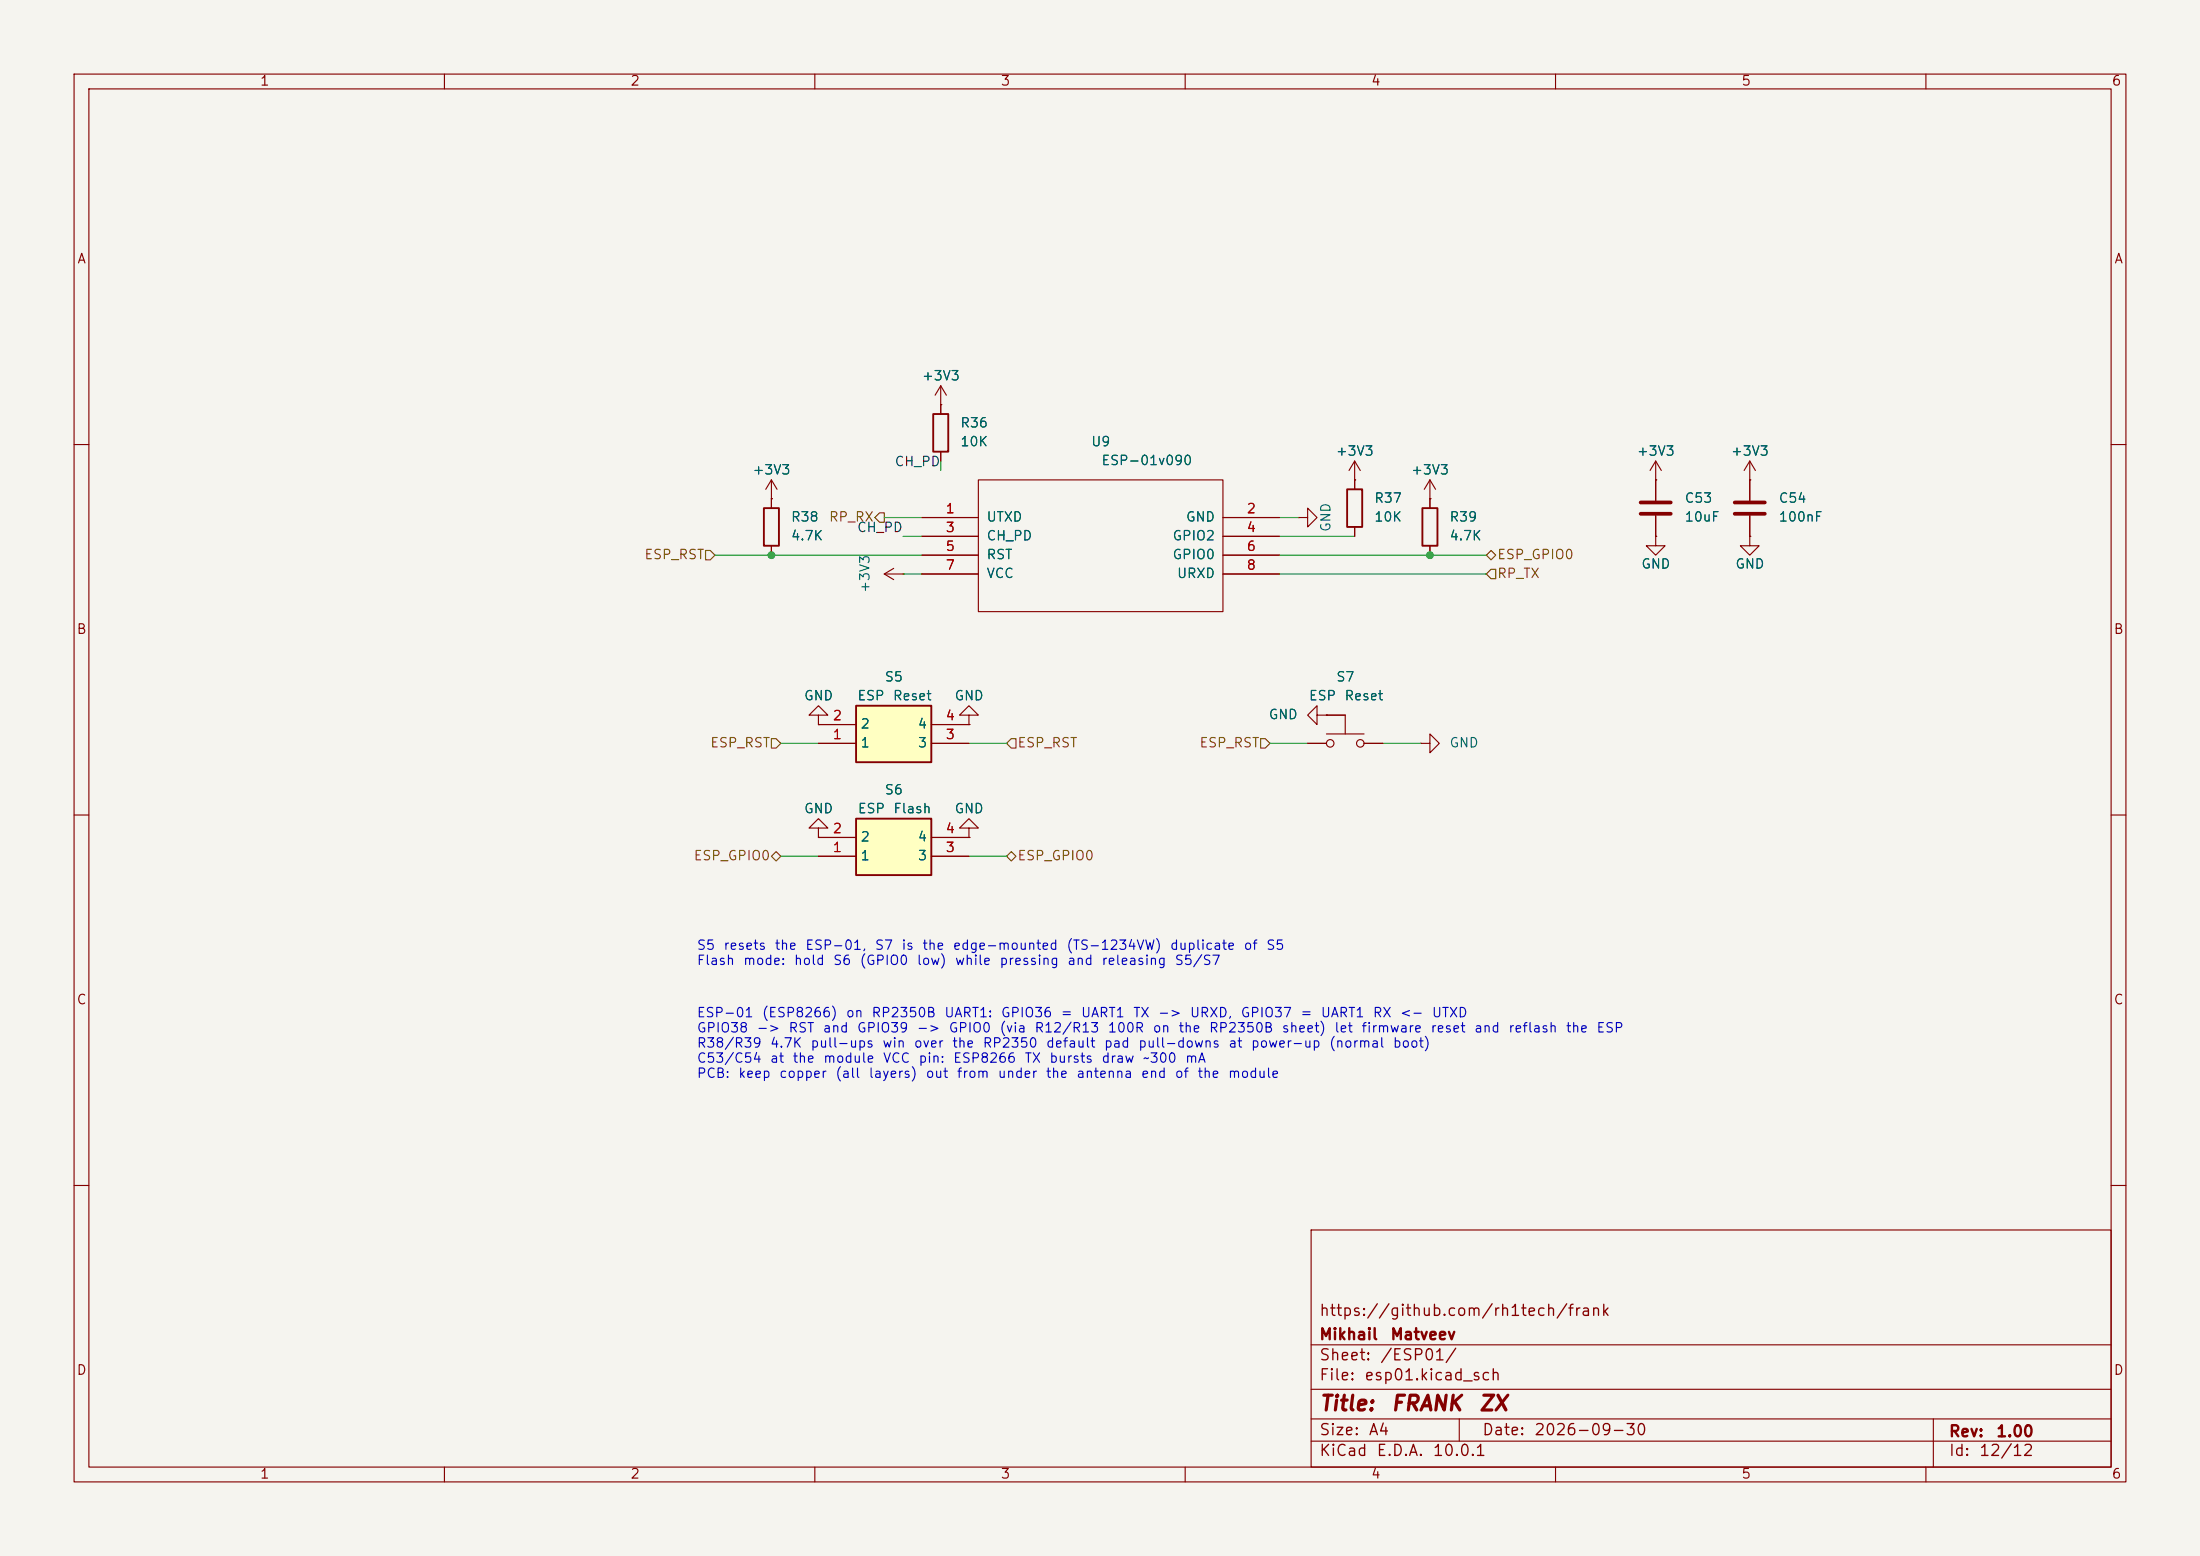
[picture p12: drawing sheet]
(kicad_sch
 (version 20260306)
 (generator "eeschema")
 (generator_version "10.0")
 (paper "A4")
 (title_block
  (title "${NAME}")
  (date "${DATE}")
  (rev "${VERSION}")
  (company "Mikhail Matveev")
  (comment 1 "https://github.com/rh1tech/frank"))
 (lib_symbols
  (symbol "FRANK:+3V3"
   (power global)
   (pin_numbers (hide yes))
   (pin_names
    (offset 0) (hide yes)) (exclude_from_sim no) (in_bom yes) (on_board yes)
   (in_pos_files yes)
   (duplicate_pin_numbers_are_jumpers no)
   (property "Reference" "#PWR" (at 0 -3.81 0) (show_name no) (do_not_autoplace no) (hide yes) (effects (font (size 1.27 1.27))))
   (property "Value" "+3V3" (at 0 3.556 0) (show_name no) (do_not_autoplace no) (effects (font (size 1.27 1.27))))
   (property "Footprint" "" (at 0 0 0) (show_name no) (do_not_autoplace no) (hide yes) (effects (font (size 1.27 1.27))))
   (property "Datasheet" "" (at 0 0 0) (show_name no) (do_not_autoplace no) (hide yes) (effects (font (size 1.27 1.27))))
   (property "Description" "Power symbol creates a global label with name \"+3V3\"" (at 0 0 0) (show_name no) (do_not_autoplace no) (hide yes) (effects (font (size 1.27 1.27))))
   (symbol "+3V3_0_1"
    (polyline (pts (xy -0.762 1.27) (xy 0 2.54)) (stroke (width 0) (type default)) (fill (type none)))
    (polyline (pts (xy 0 2.54) (xy 0.762 1.27)) (stroke (width 0) (type default)) (fill (type none)))
    (polyline (pts (xy 0 0) (xy 0 2.54)) (stroke (width 0) (type default)) (fill (type none))))
   (symbol "+3V3_1_1"
    (pin power_in line (at 0 0 90) (length 0) (name "" (effects (font (size 1.27 1.27)))) (number "1" (effects (font (size 1.27 1.27))))))
   (embedded_fonts no))
  (symbol "FRANK:C"
   (pin_numbers (hide yes))
   (pin_names
    (offset 0.254)) (exclude_from_sim no) (in_bom yes) (on_board yes)
   (in_pos_files yes)
   (duplicate_pin_numbers_are_jumpers no)
   (property "Reference" "C" (at 0.635 2.54 0) (show_name no) (do_not_autoplace no) (effects (font (size 1.27 1.27)) (justify left)))
   (property "Value" "C" (at 0.635 -2.54 0) (show_name no) (do_not_autoplace no) (effects (font (size 1.27 1.27)) (justify left)))
   (property "Footprint" "" (at 0.9652 -3.81 0) (show_name no) (do_not_autoplace no) (hide yes) (effects (font (size 1.27 1.27))))
   (property "Datasheet" "" (at 0 0 0) (show_name no) (do_not_autoplace no) (hide yes) (effects (font (size 1.27 1.27))))
   (property "Description" "Unpolarized capacitor" (at 0 0 0) (show_name no) (do_not_autoplace no) (hide yes) (effects (font (size 1.27 1.27))))
   (symbol "C_0_1"
    (polyline (pts (xy -2.032 0.762) (xy 2.032 0.762)) (stroke (width 0.508) (type default)) (fill (type none)))
    (polyline (pts (xy -2.032 -0.762) (xy 2.032 -0.762)) (stroke (width 0.508) (type default)) (fill (type none))))
   (symbol "C_1_1"
    (pin passive line (at 0 3.81 270) (length 2.794) (name "" (effects (font (size 1.27 1.27)))) (number "1" (effects (font (size 1.27 1.27)))))
    (pin passive line (at 0 -3.81 90) (length 2.794) (name "" (effects (font (size 1.27 1.27)))) (number "2" (effects (font (size 1.27 1.27))))))
   (embedded_fonts no))
  (symbol "FRANK:ESP-01v090"
   (pin_names
    (offset 1.016)) (exclude_from_sim no) (in_bom yes) (on_board yes)
   (in_pos_files yes)
   (duplicate_pin_numbers_are_jumpers no)
   (property "Reference" "U9" (at 0 13.97 0) (show_name no) (do_not_autoplace no) (effects (font (size 1.27 1.27))))
   (property "Value" "ESP-01v090" (at 0 11.43 0) (show_name no) (do_not_autoplace no) (effects (font (size 1.27 1.27))))
   (property "Footprint" "FRANK:ESP-01S" (at 0 0 0) (show_name no) (do_not_autoplace no) (hide yes) (effects (font (size 1.27 1.27))))
   (property "Datasheet" "http://l0l.org.uk/2014/12/esp8266-modules-hardware-guide-gotta-catch-em-all/" (at 0 0 0) (show_name no) (do_not_autoplace no) (hide yes) (effects (font (size 1.27 1.27))))
   (property "Description" "ESP8266 ESP-01 module, v090" (at 0 0 0) (show_name no) (do_not_autoplace no) (hide yes) (effects (font (size 1.27 1.27))))
   (symbol "ESP-01v090_1_0"
    (rectangle (start -16.51 -8.89) (end 16.51 8.89) (stroke (width 0) (type solid)) (fill (type none))))
   (symbol "ESP-01v090_1_1"
    (pin output line (at -24.13 3.81 0) (length 7.62) (name "UTXD" (effects (font (size 1.27 1.27)))) (number "1" (effects (font (size 1.27 1.27)))))
    (pin power_in line (at 24.13 3.81 180) (length 7.62) (name "GND" (effects (font (size 1.27 1.27)))) (number "2" (effects (font (size 1.27 1.27)))))
    (pin input line (at -24.13 1.27 0) (length 7.62) (name "CH_PD" (effects (font (size 1.27 1.27)))) (number "3" (effects (font (size 1.27 1.27)))))
    (pin tri_state line (at 24.13 1.27 180) (length 7.62) (name "GPIO2" (effects (font (size 1.27 1.27)))) (number "4" (effects (font (size 1.27 1.27)))))
    (pin input line (at -24.13 -1.27 0) (length 7.62) (name "RST" (effects (font (size 1.27 1.27)))) (number "5" (effects (font (size 1.27 1.27)))))
    (pin tri_state line (at 24.13 -1.27 180) (length 7.62) (name "GPIO0" (effects (font (size 1.27 1.27)))) (number "6" (effects (font (size 1.27 1.27)))))
    (pin power_in line (at -24.13 -3.81 0) (length 7.62) (name "VCC" (effects (font (size 1.27 1.27)))) (number "7" (effects (font (size 1.27 1.27)))))
    (pin input line (at 24.13 -3.81 180) (length 7.62) (name "URXD" (effects (font (size 1.27 1.27)))) (number "8" (effects (font (size 1.27 1.27))))))
   (embedded_fonts no))
  (symbol "FRANK:GND"
   (power global)
   (pin_numbers (hide yes))
   (pin_names
    (offset 0) (hide yes)) (exclude_from_sim no) (in_bom yes) (on_board yes)
   (in_pos_files yes)
   (duplicate_pin_numbers_are_jumpers no)
   (property "Reference" "#PWR" (at 0 -6.35 0) (show_name no) (do_not_autoplace no) (hide yes) (effects (font (size 1.27 1.27))))
   (property "Value" "GND" (at 0 -3.81 0) (show_name no) (do_not_autoplace no) (effects (font (size 1.27 1.27))))
   (property "Footprint" "" (at 0 0 0) (show_name no) (do_not_autoplace no) (hide yes) (effects (font (size 1.27 1.27))))
   (property "Datasheet" "" (at 0 0 0) (show_name no) (do_not_autoplace no) (hide yes) (effects (font (size 1.27 1.27))))
   (property "Description" "Power symbol creates a global label with name \"GND\" , ground" (at 0 0 0) (show_name no) (do_not_autoplace no) (hide yes) (effects (font (size 1.27 1.27))))
   (symbol "GND_0_1"
    (polyline (pts (xy 0 0) (xy 0 -1.27) (xy 1.27 -1.27) (xy 0 -2.54) (xy -1.27 -1.27) (xy 0 -1.27)) (stroke (width 0) (type default)) (fill (type none))))
   (symbol "GND_1_1"
    (pin power_in line (at 0 0 270) (length 0) (name "" (effects (font (size 1.27 1.27)))) (number "1" (effects (font (size 1.27 1.27))))))
   (embedded_fonts no))
  (symbol "FRANK:KMR221G_LFS" (exclude_from_sim no) (in_bom yes) (on_board yes)
   (in_pos_files yes)
   (duplicate_pin_numbers_are_jumpers no)
   (property "Reference" "S" (at 16.51 7.62 0) (show_name no) (do_not_autoplace no) (effects (font (size 1.27 1.27)) (justify left top)))
   (property "Value" "KMR221G_LFS" (at 16.51 5.08 0) (show_name no) (do_not_autoplace no) (effects (font (size 1.27 1.27)) (justify left top)))
   (property "Footprint" "FRANK:Button_SMD_3x4x2mm" (at 16.51 -94.92 0) (show_name no) (do_not_autoplace no) (hide yes) (effects (font (size 1.27 1.27)) (justify left top)))
   (property "Datasheet" "https://jlcpcb.com/api/file/downloadByFileSystemAccessId/8603582485049720832" (at 16.51 -194.92 0) (show_name no) (do_not_autoplace no) (hide yes) (effects (font (size 1.27 1.27)) (justify left top)))
   (property "Description" "C & K COMPONENTS - KMR221G LFS - SWITCH, SPST, 0.05A, 32VDC, SMD" (at 0 0 0) (show_name no) (do_not_autoplace no) (hide yes) (effects (font (size 1.27 1.27))))
   (property "Height" "" (at 16.51 -394.92 0) (show_name no) (do_not_autoplace no) (hide yes) (effects (font (size 1.27 1.27)) (justify left top)))
   (property "Mouser Part Number" "611-KMR221G-LFS" (at 16.51 -494.92 0) (show_name no) (do_not_autoplace no) (hide yes) (effects (font (size 1.27 1.27)) (justify left top)))
   (property "Mouser Price/Stock" "https://www.mouser.com/Search/Refine.aspx?Keyword=611-KMR221G-LFS" (at 16.51 -594.92 0) (show_name no) (do_not_autoplace no) (hide yes) (effects (font (size 1.27 1.27)) (justify left top)))
   (property "Manufacturer_Name" "C & K COMPONENTS" (at 16.51 -694.92 0) (show_name no) (do_not_autoplace no) (hide yes) (effects (font (size 1.27 1.27)) (justify left top)))
   (property "Manufacturer_Part_Number" "KMR221G LFS" (at 16.51 -794.92 0) (show_name no) (do_not_autoplace no) (hide yes) (effects (font (size 1.27 1.27)) (justify left top)))
   (symbol "KMR221G_LFS_1_1"
    (rectangle (start 5.08 2.54) (end 15.24 -5.08) (stroke (width 0.254) (type default)) (fill (type background)))
    (pin passive line (at 0 -2.54 0) (length 5.08) (name "1" (effects (font (size 1.27 1.27)))) (number "1" (effects (font (size 1.27 1.27)))))
    (pin passive line (at 0 0 0) (length 5.08) (name "2" (effects (font (size 1.27 1.27)))) (number "2" (effects (font (size 1.27 1.27)))))
    (pin passive line (at 20.32 -2.54 180) (length 5.08) (name "3" (effects (font (size 1.27 1.27)))) (number "3" (effects (font (size 1.27 1.27)))))
    (pin passive line (at 20.32 0 180) (length 5.08) (name "4" (effects (font (size 1.27 1.27)))) (number "4" (effects (font (size 1.27 1.27))))))
   (embedded_fonts no))
  (symbol "FRANK:R"
   (pin_numbers (hide yes))
   (pin_names
    (offset 0)) (exclude_from_sim no) (in_bom yes) (on_board yes)
   (in_pos_files yes)
   (duplicate_pin_numbers_are_jumpers no)
   (property "Reference" "R" (at 2.032 0 90) (show_name no) (do_not_autoplace no) (effects (font (size 1.27 1.27))))
   (property "Value" "R" (at 0 0 90) (show_name no) (do_not_autoplace no) (effects (font (size 1.27 1.27))))
   (property "Footprint" "" (at -1.778 0 90) (show_name no) (do_not_autoplace no) (hide yes) (effects (font (size 1.27 1.27))))
   (property "Datasheet" "" (at 0 0 0) (show_name no) (do_not_autoplace no) (hide yes) (effects (font (size 1.27 1.27))))
   (property "Description" "Resistor" (at 0 0 0) (show_name no) (do_not_autoplace no) (hide yes) (effects (font (size 1.27 1.27))))
   (symbol "R_0_1"
    (rectangle (start -1.016 -2.54) (end 1.016 2.54) (stroke (width 0.254) (type default)) (fill (type none))))
   (symbol "R_1_1"
    (pin passive line (at 0 3.81 270) (length 1.27) (name "" (effects (font (size 1.27 1.27)))) (number "1" (effects (font (size 1.27 1.27)))))
    (pin passive line (at 0 -3.81 90) (length 1.27) (name "" (effects (font (size 1.27 1.27)))) (number "2" (effects (font (size 1.27 1.27))))))
   (embedded_fonts no))
  (symbol "FRANK:SW_Push_1234VW"
   (pin_numbers (hide yes))
   (pin_names
    (offset 1.016) (hide yes)) (exclude_from_sim no) (in_bom yes) (on_board yes)
   (in_pos_files yes)
   (duplicate_pin_numbers_are_jumpers no)
   (property "Reference" "SW" (at 1.27 2.54 0) (show_name no) (do_not_autoplace no) (effects (font (size 1.27 1.27)) (justify left)))
   (property "Value" "SW_Push_1234VW" (at 0 -1.524 0) (show_name no) (do_not_autoplace no) (effects (font (size 1.27 1.27))))
   (property "Footprint" "FRANK:Button_SMD_TS1234VW" (at 0 5.08 0) (show_name no) (do_not_autoplace no) (hide yes) (effects (font (size 1.27 1.27))))
   (property "Datasheet" "" (at 0 5.08 0) (show_name no) (do_not_autoplace no) (hide yes) (effects (font (size 1.27 1.27))))
   (property "Description" "Push button switch, generic, two pins" (at 0 0 0) (show_name no) (do_not_autoplace no) (hide yes) (effects (font (size 1.27 1.27))))
   (symbol "SW_Push_1234VW_0_1"
    (circle (center -2.032 0) (radius 0.508) (stroke (width 0) (type default)) (fill (type none)))
    (polyline (pts (xy 0 1.27) (xy 0 3.81)) (stroke (width 0) (type default)) (fill (type none)))
    (circle (center 2.032 0) (radius 0.508) (stroke (width 0) (type default)) (fill (type none)))
    (polyline (pts (xy 2.54 1.27) (xy -2.54 1.27)) (stroke (width 0) (type default)) (fill (type none)))
    (pin passive line (at -5.08 0 0) (length 2.54) (name "1" (effects (font (size 1.27 1.27)))) (number "1" (effects (font (size 1.27 1.27))))))
   (symbol "SW_Push_1234VW_1_1"
    (pin passive line (at 5.08 0 180) (length 2.54) (name "2" (effects (font (size 1.27 1.27)))) (number "2" (effects (font (size 1.27 1.27)))))
    (pin passive line (at -2.54 3.81 0) (length 2.54) (name "GND" (effects (font (size 1.27 1.27)))) (number "3" (effects (font (size 1.27 1.27))))))
   (embedded_fonts no)))
 (text "ESP-01 (ESP8266) on RP2350B UART1: GPIO36 = UART1 TX -> URXD, GPIO37 = UART1 RX <- UTXD\nGPIO38 -> RST and GPIO39 -> GPIO0 (via R12/R13 100R on the RP2350B sheet) let firmware reset and reflash the ESP\nR38/R39 4.7K pull-ups win over the RP2350 default pad pull-downs at power-up (normal boot)\nC53/C54 at the module VCC pin: ESP8266 TX bursts draw ~300 mA\nPCB: keep copper (all layers) out from under the antenna end of the module"
  (exclude_from_sim no)
  (at 93.98 146.05 0)
  (effects (font (size 1.27 1.27)) (justify left bottom)))
 (text "S5 resets the ESP-01, S7 is the edge-mounted (TS-1234VW) duplicate of S5\nFlash mode: hold S6 (GPIO0 low) while pressing and releasing S5/S7"
  (exclude_from_sim no)
  (at 93.98 130.81 0)
  (effects (font (size 1.27 1.27)) (justify left bottom)))
 (junction
  (at 104.14 74.93)
  (diameter 0)
  (color 0 0 0 0))
 (junction
  (at 193.04 74.93)
  (diameter 0)
  (color 0 0 0 0))
 (wire
  (pts (xy 172.72 77.47) (xy 200.66 77.47))
  (stroke (width 0) (type default)))
 (wire
  (pts (xy 172.72 69.85) (xy 175.26 69.85))
  (stroke (width 0) (type default)))
 (wire
  (pts (xy 172.72 74.93) (xy 200.66 74.93))
  (stroke (width 0) (type default)))
 (wire
  (pts (xy 171.45 100.33) (xy 176.53 100.33))
  (stroke (width 0) (type default)))
 (wire
  (pts (xy 127 62.23) (xy 127 63.5))
  (stroke (width 0) (type default)))
 (wire
  (pts (xy 124.46 74.93) (xy 96.52 74.93))
  (stroke (width 0) (type default)))
 (wire
  (pts (xy 124.46 72.39) (xy 121.92 72.39))
  (stroke (width 0) (type default)))
 (wire
  (pts (xy 172.72 72.39) (xy 182.88 72.39))
  (stroke (width 0) (type default)))
 (wire
  (pts (xy 130.81 100.33) (xy 135.89 100.33))
  (stroke (width 0) (type default)))
 (wire
  (pts (xy 130.81 115.57) (xy 135.89 115.57))
  (stroke (width 0) (type default)))
 (wire
  (pts (xy 124.46 77.47) (xy 121.92 77.47))
  (stroke (width 0) (type default)))
 (wire
  (pts (xy 124.46 69.85) (xy 119.38 69.85))
  (stroke (width 0) (type default)))
 (wire
  (pts (xy 105.41 100.33) (xy 110.49 100.33))
  (stroke (width 0) (type default)))
 (wire
  (pts (xy 105.41 115.57) (xy 110.49 115.57))
  (stroke (width 0) (type default)))
 (wire
  (pts (xy 186.69 100.33) (xy 191.77 100.33))
  (stroke (width 0) (type default)))
 (label "CH_PD"
  (at 121.92 72.39 180)
  (effects (font (size 1.27 1.27)) (justify right bottom)))
 (label "CH_PD"
  (at 127 63.5 180)
  (effects (font (size 1.27 1.27)) (justify right bottom)))
 (hierarchical_label "ESP_RST"
  (shape input)
  (at 96.52 74.93 180)
  (effects (font (size 1.27 1.27)) (justify right)))
 (hierarchical_label "ESP_GPIO0"
  (shape bidirectional)
  (at 105.41 115.57 180)
  (effects (font (size 1.27 1.27)) (justify right)))
 (hierarchical_label "ESP_RST"
  (shape input)
  (at 171.45 100.33 180)
  (effects (font (size 1.27 1.27)) (justify right)))
 (hierarchical_label "ESP_RST"
  (shape input)
  (at 105.41 100.33 180)
  (effects (font (size 1.27 1.27)) (justify right)))
 (hierarchical_label "ESP_GPIO0"
  (shape bidirectional)
  (at 200.66 74.93 0)
  (effects (font (size 1.27 1.27)) (justify left)))
 (hierarchical_label "RP_RX"
  (shape output)
  (at 119.38 69.85 180)
  (effects (font (size 1.27 1.27)) (justify right)))
 (hierarchical_label "ESP_RST"
  (shape input)
  (at 135.89 100.33 0)
  (effects (font (size 1.27 1.27)) (justify left)))
 (hierarchical_label "RP_TX"
  (shape input)
  (at 200.66 77.47 0)
  (effects (font (size 1.27 1.27)) (justify left)))
 (hierarchical_label "ESP_GPIO0"
  (shape bidirectional)
  (at 135.89 115.57 0)
  (effects (font (size 1.27 1.27)) (justify left)))
 (symbol
  (lib_id "FRANK:SW_Push_1234VW")
  (at 181.61 100.33 0)
  (unit 1)
  (body_style 1)
  (exclude_from_sim no)
  (in_bom yes)
  (on_board yes)
  (in_pos_files yes)
  (dnp no)
  (property "Reference" "S7" (at 181.61 91.44 0) (show_name no) (do_not_autoplace no) (effects (font (size 1.27 1.27))))
  (property "Value" "ESP Reset" (at 181.61 93.98 0) (show_name no) (do_not_autoplace no) (effects (font (size 1.27 1.27))))
  (property "Footprint" "FRANK:Button_SMD_TS1234VW" (at 181.61 100.33 0) (hide yes) (show_name no) (do_not_autoplace no) (effects (font (size 1.27 1.27))))
  (property "Datasheet" "" (at 181.61 100.33 0) (hide yes) (show_name no) (do_not_autoplace no) (effects (font (size 1.27 1.27))))
  (property "Description" "Side-actuated SMD tactile switch TS-1234VW (edge-mounted duplicate)" (at 181.61 100.33 0) (hide yes) (show_name no) (do_not_autoplace no) (effects (font (size 1.27 1.27))))
  (property "Manufacturer_Part_Number" "TS-1234VW" (at 181.61 100.33 0) (hide yes) (show_name no) (do_not_autoplace no) (effects (font (size 1.27 1.27))))
  (pin "1")
  (pin "2")
  (pin "3"))
 (symbol
  (lib_id "FRANK:KMR221G_LFS")
  (at 110.49 97.79 0)
  (unit 1)
  (body_style 1)
  (exclude_from_sim no)
  (in_bom yes)
  (on_board yes)
  (in_pos_files yes)
  (dnp no)
  (property "Reference" "S5" (at 120.65 91.44 0) (show_name no) (do_not_autoplace no) (effects (font (size 1.27 1.27))))
  (property "Value" "ESP Reset" (at 120.65 93.98 0) (show_name no) (do_not_autoplace no) (effects (font (size 1.27 1.27))))
  (property "Footprint" "FRANK:Button_SMD_3x4x2mm" (at 110.49 97.79 0) (hide yes) (show_name no) (do_not_autoplace no) (effects (font (size 1.27 1.27))))
  (property "Datasheet" "https://jlcpcb.com/api/file/downloadByFileSystemAccessId/8603582485049720832" (at 110.49 97.79 0) (hide yes) (show_name no) (do_not_autoplace no) (effects (font (size 1.27 1.27))))
  (property "Description" "C & K COMPONENTS - KMR221G LFS - SWITCH, SPST, 0.05A, 32VDC, SMD" (at 110.49 97.79 0) (hide yes) (show_name no) (do_not_autoplace no) (effects (font (size 1.27 1.27))))
  (property "LCSC" "" (at 110.49 97.79 0) (hide yes) (show_name no) (do_not_autoplace no) (effects (font (size 1.27 1.27))))
  (property "AliExpress" "https://www.aliexpress.com/item/1005007359248990.html" (at 110.49 97.79 0) (hide yes) (show_name no) (do_not_autoplace no) (effects (font (size 1.27 1.27))))
  (property "Mouser Part Number" "611-KMR221G-LFS" (at 110.49 97.79 0) (hide yes) (show_name no) (do_not_autoplace no) (effects (font (size 1.27 1.27))))
  (property "Mouser Price/Stock" "https://www.mouser.com/Search/Refine.aspx?Keyword=611-KMR221G-LFS" (at 110.49 97.79 0) (hide yes) (show_name no) (do_not_autoplace no) (effects (font (size 1.27 1.27))))
  (property "Manufacturer_Name" "C & K COMPONENTS" (at 110.49 97.79 0) (hide yes) (show_name no) (do_not_autoplace no) (effects (font (size 1.27 1.27))))
  (property "Manufacturer_Part_Number" "KMR221G LFS" (at 110.49 97.79 0) (hide yes) (show_name no) (do_not_autoplace no) (effects (font (size 1.27 1.27))))
  (pin "1")
  (pin "2")
  (pin "3")
  (pin "4"))
 (symbol
  (lib_id "FRANK:+3V3")
  (at 127 54.61 0)
  (unit 1)
  (body_style 1)
  (exclude_from_sim no)
  (in_bom yes)
  (on_board yes)
  (in_pos_files yes)
  (dnp no)
  (property "Reference" "#PWR0247" (at 127 58.42 0) (hide yes) (show_name no) (do_not_autoplace no) (effects (font (size 1.27 1.27))))
  (property "Value" "+3V3" (at 127 50.8 0) (show_name no) (do_not_autoplace no) (effects (font (size 1.27 1.27))))
  (property "Footprint" "" (at 127 54.61 0) (hide yes) (show_name no) (do_not_autoplace no) (effects (font (size 1.27 1.27))))
  (property "Datasheet" "" (at 127 54.61 0) (hide yes) (show_name no) (do_not_autoplace no) (effects (font (size 1.27 1.27))))
  (property "Description" "Power symbol creates a global label with name \"+3V3\"" (at 127 54.61 0) (hide yes) (show_name no) (do_not_autoplace no) (effects (font (size 1.27 1.27))))
  (pin "1"))
 (symbol
  (lib_id "FRANK:GND")
  (at 236.22 72.39 0)
  (unit 1)
  (body_style 1)
  (exclude_from_sim no)
  (in_bom yes)
  (on_board yes)
  (in_pos_files yes)
  (dnp no)
  (property "Reference" "#PWR0254" (at 236.22 78.74 0) (hide yes) (show_name no) (do_not_autoplace no) (effects (font (size 1.27 1.27))))
  (property "Value" "GND" (at 236.22 76.2 0) (show_name no) (do_not_autoplace no) (effects (font (size 1.27 1.27))))
  (property "Footprint" "" (at 236.22 72.39 0) (hide yes) (show_name no) (do_not_autoplace no) (effects (font (size 1.27 1.27))))
  (property "Datasheet" "" (at 236.22 72.39 0) (hide yes) (show_name no) (do_not_autoplace no) (effects (font (size 1.27 1.27))))
  (property "Description" "Power symbol creates a global label with name \"GND\" , ground" (at 236.22 72.39 0) (hide yes) (show_name no) (do_not_autoplace no) (effects (font (size 1.27 1.27))))
  (pin "1"))
 (symbol
  (lib_id "FRANK:GND")
  (at 179.07 96.52 270)
  (unit 1)
  (body_style 1)
  (exclude_from_sim no)
  (in_bom yes)
  (on_board yes)
  (in_pos_files yes)
  (dnp no)
  (property "Reference" "#PWR0317" (at 179.07 96.52 0) (hide yes) (show_name no) (do_not_autoplace no) (effects (font (size 1.27 1.27))))
  (property "Value" "GND" (at 175.26 96.52 90) (show_name no) (do_not_autoplace no) (effects (font (size 1.27 1.27)) (justify right)))
  (property "Footprint" "" (at 179.07 96.52 0) (hide yes) (show_name no) (do_not_autoplace no) (effects (font (size 1.27 1.27))))
  (property "Datasheet" "" (at 179.07 96.52 0) (hide yes) (show_name no) (do_not_autoplace no) (effects (font (size 1.27 1.27))))
  (property "Description" "Power symbol creates a global label with name \"GND\" , ground" (at 179.07 96.52 0) (hide yes) (show_name no) (do_not_autoplace no) (effects (font (size 1.27 1.27))))
  (pin "1"))
 (symbol
  (lib_id "FRANK:C")
  (at 223.52 68.58 0)
  (unit 1)
  (body_style 1)
  (exclude_from_sim no)
  (in_bom yes)
  (on_board yes)
  (in_pos_files yes)
  (dnp no)
  (property "Reference" "C53" (at 227.33 67.31 0) (show_name no) (do_not_autoplace no) (effects (font (size 1.27 1.27)) (justify left)))
  (property "Value" "10uF" (at 227.33 69.85 0) (show_name no) (do_not_autoplace no) (effects (font (size 1.27 1.27)) (justify left)))
  (property "Footprint" "FRANK:C_0603_1608Metric" (at 223.52 68.58 0) (hide yes) (show_name no) (do_not_autoplace no) (effects (font (size 1.27 1.27))))
  (property "Datasheet" "https://jlcpcb.com/api/file/downloadByFileSystemAccessId/8568525238768373760" (at 223.52 68.58 0) (hide yes) (show_name no) (do_not_autoplace no) (effects (font (size 1.27 1.27))))
  (property "Description" "Unpolarized capacitor" (at 223.52 68.58 0) (hide yes) (show_name no) (do_not_autoplace no) (effects (font (size 1.27 1.27))))
  (property "LCSC" "C96446" (at 223.52 68.58 0) (hide yes) (show_name no) (do_not_autoplace no) (effects (font (size 1.27 1.27))))
  (pin "1")
  (pin "2"))
 (symbol
  (lib_id "FRANK:GND")
  (at 130.81 113.03 180)
  (unit 1)
  (body_style 1)
  (exclude_from_sim no)
  (in_bom yes)
  (on_board yes)
  (in_pos_files yes)
  (dnp no)
  (property "Reference" "#PWR0315" (at 130.81 113.03 0) (hide yes) (show_name no) (do_not_autoplace no) (effects (font (size 1.27 1.27))))
  (property "Value" "GND" (at 130.81 109.22 0) (show_name no) (do_not_autoplace no) (effects (font (size 1.27 1.27))))
  (property "Footprint" "" (at 130.81 113.03 0) (hide yes) (show_name no) (do_not_autoplace no) (effects (font (size 1.27 1.27))))
  (property "Datasheet" "" (at 130.81 113.03 0) (hide yes) (show_name no) (do_not_autoplace no) (effects (font (size 1.27 1.27))))
  (property "Description" "Power symbol creates a global label with name \"GND\" , ground" (at 130.81 113.03 0) (hide yes) (show_name no) (do_not_autoplace no) (effects (font (size 1.27 1.27))))
  (pin "1"))
 (symbol
  (lib_id "FRANK:C")
  (at 236.22 68.58 0)
  (unit 1)
  (body_style 1)
  (exclude_from_sim no)
  (in_bom yes)
  (on_board yes)
  (in_pos_files yes)
  (dnp no)
  (property "Reference" "C54" (at 240.03 67.31 0) (show_name no) (do_not_autoplace no) (effects (font (size 1.27 1.27)) (justify left)))
  (property "Value" "100nF" (at 240.03 69.85 0) (show_name no) (do_not_autoplace no) (effects (font (size 1.27 1.27)) (justify left)))
  (property "Footprint" "FRANK:C_0603_1608Metric" (at 236.22 68.58 0) (hide yes) (show_name no) (do_not_autoplace no) (effects (font (size 1.27 1.27))))
  (property "Datasheet" "https://jlcpcb.com/api/file/downloadByFileSystemAccessId/8667086713681608704" (at 236.22 68.58 0) (hide yes) (show_name no) (do_not_autoplace no) (effects (font (size 1.27 1.27))))
  (property "Description" "Unpolarized capacitor" (at 236.22 68.58 0) (hide yes) (show_name no) (do_not_autoplace no) (effects (font (size 1.27 1.27))))
  (property "LCSC" "C14663" (at 236.22 68.58 0) (hide yes) (show_name no) (do_not_autoplace no) (effects (font (size 1.27 1.27))))
  (pin "1")
  (pin "2"))
 (symbol
  (lib_id "FRANK:R")
  (at 193.04 71.12 0)
  (unit 1)
  (body_style 1)
  (exclude_from_sim no)
  (in_bom yes)
  (on_board yes)
  (in_pos_files yes)
  (dnp no)
  (property "Reference" "R39" (at 195.58 69.85 0) (show_name no) (do_not_autoplace no) (effects (font (size 1.27 1.27)) (justify left)))
  (property "Value" "4.7K" (at 195.58 72.39 0) (show_name no) (do_not_autoplace no) (effects (font (size 1.27 1.27)) (justify left)))
  (property "Footprint" "FRANK:R_0603_1608Metric" (at 193.04 71.12 0) (hide yes) (show_name no) (do_not_autoplace no) (effects (font (size 1.27 1.27))))
  (property "Datasheet" "https://jlcpcb.com/api/file/downloadByFileSystemAccessId/8579706251506339840" (at 193.04 71.12 0) (hide yes) (show_name no) (do_not_autoplace no) (effects (font (size 1.27 1.27))))
  (property "Description" "Resistor" (at 193.04 71.12 0) (hide yes) (show_name no) (do_not_autoplace no) (effects (font (size 1.27 1.27))))
  (property "LCSC" "C23162" (at 193.04 71.12 0) (hide yes) (show_name no) (do_not_autoplace no) (effects (font (size 1.27 1.27))))
  (pin "1")
  (pin "2"))
 (symbol
  (lib_id "FRANK:R")
  (at 104.14 71.12 0)
  (unit 1)
  (body_style 1)
  (exclude_from_sim no)
  (in_bom yes)
  (on_board yes)
  (in_pos_files yes)
  (dnp no)
  (property "Reference" "R38" (at 106.68 69.85 0) (show_name no) (do_not_autoplace no) (effects (font (size 1.27 1.27)) (justify left)))
  (property "Value" "4.7K" (at 106.68 72.39 0) (show_name no) (do_not_autoplace no) (effects (font (size 1.27 1.27)) (justify left)))
  (property "Footprint" "FRANK:R_0603_1608Metric" (at 104.14 71.12 0) (hide yes) (show_name no) (do_not_autoplace no) (effects (font (size 1.27 1.27))))
  (property "Datasheet" "https://jlcpcb.com/api/file/downloadByFileSystemAccessId/8579706251506339840" (at 104.14 71.12 0) (hide yes) (show_name no) (do_not_autoplace no) (effects (font (size 1.27 1.27))))
  (property "Description" "Resistor" (at 104.14 71.12 0) (hide yes) (show_name no) (do_not_autoplace no) (effects (font (size 1.27 1.27))))
  (property "LCSC" "C23162" (at 104.14 71.12 0) (hide yes) (show_name no) (do_not_autoplace no) (effects (font (size 1.27 1.27))))
  (pin "1")
  (pin "2"))
 (symbol
  (lib_id "FRANK:+3V3")
  (at 236.22 64.77 0)
  (unit 1)
  (body_style 1)
  (exclude_from_sim no)
  (in_bom yes)
  (on_board yes)
  (in_pos_files yes)
  (dnp no)
  (property "Reference" "#PWR0253" (at 236.22 68.58 0) (hide yes) (show_name no) (do_not_autoplace no) (effects (font (size 1.27 1.27))))
  (property "Value" "+3V3" (at 236.22 60.96 0) (show_name no) (do_not_autoplace no) (effects (font (size 1.27 1.27))))
  (property "Footprint" "" (at 236.22 64.77 0) (hide yes) (show_name no) (do_not_autoplace no) (effects (font (size 1.27 1.27))))
  (property "Datasheet" "" (at 236.22 64.77 0) (hide yes) (show_name no) (do_not_autoplace no) (effects (font (size 1.27 1.27))))
  (property "Description" "Power symbol creates a global label with name \"+3V3\"" (at 236.22 64.77 0) (hide yes) (show_name no) (do_not_autoplace no) (effects (font (size 1.27 1.27))))
  (pin "1"))
 (symbol
  (lib_id "FRANK:+3V3")
  (at 193.04 67.31 0)
  (unit 1)
  (body_style 1)
  (exclude_from_sim no)
  (in_bom yes)
  (on_board yes)
  (in_pos_files yes)
  (dnp no)
  (property "Reference" "#PWR0250" (at 193.04 71.12 0) (hide yes) (show_name no) (do_not_autoplace no) (effects (font (size 1.27 1.27))))
  (property "Value" "+3V3" (at 193.04 63.5 0) (show_name no) (do_not_autoplace no) (effects (font (size 1.27 1.27))))
  (property "Footprint" "" (at 193.04 67.31 0) (hide yes) (show_name no) (do_not_autoplace no) (effects (font (size 1.27 1.27))))
  (property "Datasheet" "" (at 193.04 67.31 0) (hide yes) (show_name no) (do_not_autoplace no) (effects (font (size 1.27 1.27))))
  (property "Description" "Power symbol creates a global label with name \"+3V3\"" (at 193.04 67.31 0) (hide yes) (show_name no) (do_not_autoplace no) (effects (font (size 1.27 1.27))))
  (pin "1"))
 (symbol
  (lib_id "FRANK:R")
  (at 182.88 68.58 0)
  (unit 1)
  (body_style 1)
  (exclude_from_sim no)
  (in_bom yes)
  (on_board yes)
  (in_pos_files yes)
  (dnp no)
  (property "Reference" "R37" (at 185.42 67.31 0) (show_name no) (do_not_autoplace no) (effects (font (size 1.27 1.27)) (justify left)))
  (property "Value" "10K" (at 185.42 69.85 0) (show_name no) (do_not_autoplace no) (effects (font (size 1.27 1.27)) (justify left)))
  (property "Footprint" "FRANK:R_0603_1608Metric" (at 182.88 68.58 0) (hide yes) (show_name no) (do_not_autoplace no) (effects (font (size 1.27 1.27))))
  (property "Datasheet" "https://jlcpcb.com/api/file/downloadByFileSystemAccessId/8763490791224557568" (at 182.88 68.58 0) (hide yes) (show_name no) (do_not_autoplace no) (effects (font (size 1.27 1.27))))
  (property "Description" "Resistor" (at 182.88 68.58 0) (hide yes) (show_name no) (do_not_autoplace no) (effects (font (size 1.27 1.27))))
  (property "LCSC" "C2906982" (at 182.88 68.58 0) (hide yes) (show_name no) (do_not_autoplace no) (effects (font (size 1.27 1.27))))
  (pin "1")
  (pin "2"))
 (symbol
  (lib_id "FRANK:+3V3")
  (at 104.14 67.31 0)
  (unit 1)
  (body_style 1)
  (exclude_from_sim no)
  (in_bom yes)
  (on_board yes)
  (in_pos_files yes)
  (dnp no)
  (property "Reference" "#PWR0245" (at 104.14 71.12 0) (hide yes) (show_name no) (do_not_autoplace no) (effects (font (size 1.27 1.27))))
  (property "Value" "+3V3" (at 104.14 63.5 0) (show_name no) (do_not_autoplace no) (effects (font (size 1.27 1.27))))
  (property "Footprint" "" (at 104.14 67.31 0) (hide yes) (show_name no) (do_not_autoplace no) (effects (font (size 1.27 1.27))))
  (property "Datasheet" "" (at 104.14 67.31 0) (hide yes) (show_name no) (do_not_autoplace no) (effects (font (size 1.27 1.27))))
  (property "Description" "Power symbol creates a global label with name \"+3V3\"" (at 104.14 67.31 0) (hide yes) (show_name no) (do_not_autoplace no) (effects (font (size 1.27 1.27))))
  (pin "1"))
 (symbol
  (lib_id "FRANK:ESP-01v090")
  (at 148.59 73.66 0)
  (unit 1)
  (body_style 1)
  (exclude_from_sim no)
  (in_bom yes)
  (on_board yes)
  (in_pos_files yes)
  (dnp no)
  (property "Reference" "U9" (at 148.59 59.69 0) (show_name no) (do_not_autoplace no) (effects (font (size 1.27 1.27))))
  (property "Value" "ESP-01v090" (at 148.59 62.23 0) (show_name no) (do_not_autoplace no) (effects (font (size 1.27 1.27)) (justify left)))
  (property "Footprint" "FRANK:ESP-01S" (at 148.59 73.66 0) (hide yes) (show_name no) (do_not_autoplace no) (effects (font (size 1.27 1.27))))
  (property "Datasheet" "http://l0l.org.uk/2014/12/esp8266-modules-hardware-guide-gotta-catch-em-all/" (at 148.59 73.66 0) (hide yes) (show_name no) (do_not_autoplace no) (effects (font (size 1.27 1.27))))
  (property "Description" "ESP8266 ESP-01 module, v090" (at 148.59 73.66 0) (hide yes) (show_name no) (do_not_autoplace no) (effects (font (size 1.27 1.27))))
  (pin "1")
  (pin "2")
  (pin "3")
  (pin "4")
  (pin "5")
  (pin "6")
  (pin "7")
  (pin "8"))
 (symbol
  (lib_id "FRANK:+3V3")
  (at 223.52 64.77 0)
  (unit 1)
  (body_style 1)
  (exclude_from_sim no)
  (in_bom yes)
  (on_board yes)
  (in_pos_files yes)
  (dnp no)
  (property "Reference" "#PWR0251" (at 223.52 68.58 0) (hide yes) (show_name no) (do_not_autoplace no) (effects (font (size 1.27 1.27))))
  (property "Value" "+3V3" (at 223.52 60.96 0) (show_name no) (do_not_autoplace no) (effects (font (size 1.27 1.27))))
  (property "Footprint" "" (at 223.52 64.77 0) (hide yes) (show_name no) (do_not_autoplace no) (effects (font (size 1.27 1.27))))
  (property "Datasheet" "" (at 223.52 64.77 0) (hide yes) (show_name no) (do_not_autoplace no) (effects (font (size 1.27 1.27))))
  (property "Description" "Power symbol creates a global label with name \"+3V3\"" (at 223.52 64.77 0) (hide yes) (show_name no) (do_not_autoplace no) (effects (font (size 1.27 1.27))))
  (pin "1"))
 (symbol
  (lib_id "FRANK:KMR221G_LFS")
  (at 110.49 113.03 0)
  (unit 1)
  (body_style 1)
  (exclude_from_sim no)
  (in_bom yes)
  (on_board yes)
  (in_pos_files yes)
  (dnp no)
  (property "Reference" "S6" (at 120.65 106.68 0) (show_name no) (do_not_autoplace no) (effects (font (size 1.27 1.27))))
  (property "Value" "ESP Flash" (at 120.65 109.22 0) (show_name no) (do_not_autoplace no) (effects (font (size 1.27 1.27))))
  (property "Footprint" "FRANK:Button_SMD_3x4x2mm" (at 110.49 113.03 0) (hide yes) (show_name no) (do_not_autoplace no) (effects (font (size 1.27 1.27))))
  (property "Datasheet" "https://jlcpcb.com/api/file/downloadByFileSystemAccessId/8603582485049720832" (at 110.49 113.03 0) (hide yes) (show_name no) (do_not_autoplace no) (effects (font (size 1.27 1.27))))
  (property "Description" "C & K COMPONENTS - KMR221G LFS - SWITCH, SPST, 0.05A, 32VDC, SMD" (at 110.49 113.03 0) (hide yes) (show_name no) (do_not_autoplace no) (effects (font (size 1.27 1.27))))
  (property "LCSC" "" (at 110.49 113.03 0) (hide yes) (show_name no) (do_not_autoplace no) (effects (font (size 1.27 1.27))))
  (property "AliExpress" "https://www.aliexpress.com/item/1005007359248990.html" (at 110.49 113.03 0) (hide yes) (show_name no) (do_not_autoplace no) (effects (font (size 1.27 1.27))))
  (property "Mouser Part Number" "611-KMR221G-LFS" (at 110.49 113.03 0) (hide yes) (show_name no) (do_not_autoplace no) (effects (font (size 1.27 1.27))))
  (property "Mouser Price/Stock" "https://www.mouser.com/Search/Refine.aspx?Keyword=611-KMR221G-LFS" (at 110.49 113.03 0) (hide yes) (show_name no) (do_not_autoplace no) (effects (font (size 1.27 1.27))))
  (property "Manufacturer_Name" "C & K COMPONENTS" (at 110.49 113.03 0) (hide yes) (show_name no) (do_not_autoplace no) (effects (font (size 1.27 1.27))))
  (property "Manufacturer_Part_Number" "KMR221G LFS" (at 110.49 113.03 0) (hide yes) (show_name no) (do_not_autoplace no) (effects (font (size 1.27 1.27))))
  (pin "1")
  (pin "2")
  (pin "3")
  (pin "4"))
 (symbol
  (lib_id "FRANK:+3V3")
  (at 182.88 64.77 0)
  (unit 1)
  (body_style 1)
  (exclude_from_sim no)
  (in_bom yes)
  (on_board yes)
  (in_pos_files yes)
  (dnp no)
  (property "Reference" "#PWR0249" (at 182.88 68.58 0) (hide yes) (show_name no) (do_not_autoplace no) (effects (font (size 1.27 1.27))))
  (property "Value" "+3V3" (at 182.88 60.96 0) (show_name no) (do_not_autoplace no) (effects (font (size 1.27 1.27))))
  (property "Footprint" "" (at 182.88 64.77 0) (hide yes) (show_name no) (do_not_autoplace no) (effects (font (size 1.27 1.27))))
  (property "Datasheet" "" (at 182.88 64.77 0) (hide yes) (show_name no) (do_not_autoplace no) (effects (font (size 1.27 1.27))))
  (property "Description" "Power symbol creates a global label with name \"+3V3\"" (at 182.88 64.77 0) (hide yes) (show_name no) (do_not_autoplace no) (effects (font (size 1.27 1.27))))
  (pin "1"))
 (symbol
  (lib_id "FRANK:GND")
  (at 175.26 69.85 90)
  (unit 1)
  (body_style 1)
  (exclude_from_sim no)
  (in_bom yes)
  (on_board yes)
  (in_pos_files yes)
  (dnp no)
  (property "Reference" "#PWR0248" (at 175.26 76.2 0) (hide yes) (show_name no) (do_not_autoplace no) (effects (font (size 1.27 1.27))))
  (property "Value" "GND" (at 179.07 69.85 0) (show_name no) (do_not_autoplace no) (effects (font (size 1.27 1.27))))
  (property "Footprint" "" (at 175.26 69.85 0) (hide yes) (show_name no) (do_not_autoplace no) (effects (font (size 1.27 1.27))))
  (property "Datasheet" "" (at 175.26 69.85 0) (hide yes) (show_name no) (do_not_autoplace no) (effects (font (size 1.27 1.27))))
  (property "Description" "Power symbol creates a global label with name \"GND\" , ground" (at 175.26 69.85 0) (hide yes) (show_name no) (do_not_autoplace no) (effects (font (size 1.27 1.27))))
  (pin "1"))
 (symbol
  (lib_id "FRANK:R")
  (at 127 58.42 0)
  (unit 1)
  (body_style 1)
  (exclude_from_sim no)
  (in_bom yes)
  (on_board yes)
  (in_pos_files yes)
  (dnp no)
  (property "Reference" "R36" (at 129.54 57.15 0) (show_name no) (do_not_autoplace no) (effects (font (size 1.27 1.27)) (justify left)))
  (property "Value" "10K" (at 129.54 59.69 0) (show_name no) (do_not_autoplace no) (effects (font (size 1.27 1.27)) (justify left)))
  (property "Footprint" "FRANK:R_0603_1608Metric" (at 127 58.42 0) (hide yes) (show_name no) (do_not_autoplace no) (effects (font (size 1.27 1.27))))
  (property "Datasheet" "https://jlcpcb.com/api/file/downloadByFileSystemAccessId/8763490791224557568" (at 127 58.42 0) (hide yes) (show_name no) (do_not_autoplace no) (effects (font (size 1.27 1.27))))
  (property "Description" "Resistor" (at 127 58.42 0) (hide yes) (show_name no) (do_not_autoplace no) (effects (font (size 1.27 1.27))))
  (property "LCSC" "C2906982" (at 127 58.42 0) (hide yes) (show_name no) (do_not_autoplace no) (effects (font (size 1.27 1.27))))
  (pin "1")
  (pin "2"))
 (symbol
  (lib_id "FRANK:GND")
  (at 223.52 72.39 0)
  (unit 1)
  (body_style 1)
  (exclude_from_sim no)
  (in_bom yes)
  (on_board yes)
  (in_pos_files yes)
  (dnp no)
  (property "Reference" "#PWR0252" (at 223.52 78.74 0) (hide yes) (show_name no) (do_not_autoplace no) (effects (font (size 1.27 1.27))))
  (property "Value" "GND" (at 223.52 76.2 0) (show_name no) (do_not_autoplace no) (effects (font (size 1.27 1.27))))
  (property "Footprint" "" (at 223.52 72.39 0) (hide yes) (show_name no) (do_not_autoplace no) (effects (font (size 1.27 1.27))))
  (property "Datasheet" "" (at 223.52 72.39 0) (hide yes) (show_name no) (do_not_autoplace no) (effects (font (size 1.27 1.27))))
  (property "Description" "Power symbol creates a global label with name \"GND\" , ground" (at 223.52 72.39 0) (hide yes) (show_name no) (do_not_autoplace no) (effects (font (size 1.27 1.27))))
  (pin "1"))
 (symbol
  (lib_id "FRANK:GND")
  (at 110.49 97.79 180)
  (unit 1)
  (body_style 1)
  (exclude_from_sim no)
  (in_bom yes)
  (on_board yes)
  (in_pos_files yes)
  (dnp no)
  (property "Reference" "#PWR0312" (at 110.49 97.79 0) (hide yes) (show_name no) (do_not_autoplace no) (effects (font (size 1.27 1.27))))
  (property "Value" "GND" (at 110.49 93.98 0) (show_name no) (do_not_autoplace no) (effects (font (size 1.27 1.27))))
  (property "Footprint" "" (at 110.49 97.79 0) (hide yes) (show_name no) (do_not_autoplace no) (effects (font (size 1.27 1.27))))
  (property "Datasheet" "" (at 110.49 97.79 0) (hide yes) (show_name no) (do_not_autoplace no) (effects (font (size 1.27 1.27))))
  (property "Description" "Power symbol creates a global label with name \"GND\" , ground" (at 110.49 97.79 0) (hide yes) (show_name no) (do_not_autoplace no) (effects (font (size 1.27 1.27))))
  (pin "1"))
 (symbol
  (lib_id "FRANK:GND")
  (at 130.81 97.79 180)
  (unit 1)
  (body_style 1)
  (exclude_from_sim no)
  (in_bom yes)
  (on_board yes)
  (in_pos_files yes)
  (dnp no)
  (property "Reference" "#PWR0313" (at 130.81 97.79 0) (hide yes) (show_name no) (do_not_autoplace no) (effects (font (size 1.27 1.27))))
  (property "Value" "GND" (at 130.81 93.98 0) (show_name no) (do_not_autoplace no) (effects (font (size 1.27 1.27))))
  (property "Footprint" "" (at 130.81 97.79 0) (hide yes) (show_name no) (do_not_autoplace no) (effects (font (size 1.27 1.27))))
  (property "Datasheet" "" (at 130.81 97.79 0) (hide yes) (show_name no) (do_not_autoplace no) (effects (font (size 1.27 1.27))))
  (property "Description" "Power symbol creates a global label with name \"GND\" , ground" (at 130.81 97.79 0) (hide yes) (show_name no) (do_not_autoplace no) (effects (font (size 1.27 1.27))))
  (pin "1"))
 (symbol
  (lib_id "FRANK:+3V3")
  (at 121.92 77.47 90)
  (unit 1)
  (body_style 1)
  (exclude_from_sim no)
  (in_bom yes)
  (on_board yes)
  (in_pos_files yes)
  (dnp no)
  (property "Reference" "#PWR0246" (at 121.92 81.28 0) (hide yes) (show_name no) (do_not_autoplace no) (effects (font (size 1.27 1.27))))
  (property "Value" "+3V3" (at 116.84 77.47 0) (show_name no) (do_not_autoplace no) (effects (font (size 1.27 1.27))))
  (property "Footprint" "" (at 121.92 77.47 0) (hide yes) (show_name no) (do_not_autoplace no) (effects (font (size 1.27 1.27))))
  (property "Datasheet" "" (at 121.92 77.47 0) (hide yes) (show_name no) (do_not_autoplace no) (effects (font (size 1.27 1.27))))
  (property "Description" "Power symbol creates a global label with name \"+3V3\"" (at 121.92 77.47 0) (hide yes) (show_name no) (do_not_autoplace no) (effects (font (size 1.27 1.27))))
  (pin "1"))
 (symbol
  (lib_id "FRANK:GND")
  (at 110.49 113.03 180)
  (unit 1)
  (body_style 1)
  (exclude_from_sim no)
  (in_bom yes)
  (on_board yes)
  (in_pos_files yes)
  (dnp no)
  (property "Reference" "#PWR0314" (at 110.49 113.03 0) (hide yes) (show_name no) (do_not_autoplace no) (effects (font (size 1.27 1.27))))
  (property "Value" "GND" (at 110.49 109.22 0) (show_name no) (do_not_autoplace no) (effects (font (size 1.27 1.27))))
  (property "Footprint" "" (at 110.49 113.03 0) (hide yes) (show_name no) (do_not_autoplace no) (effects (font (size 1.27 1.27))))
  (property "Datasheet" "" (at 110.49 113.03 0) (hide yes) (show_name no) (do_not_autoplace no) (effects (font (size 1.27 1.27))))
  (property "Description" "Power symbol creates a global label with name \"GND\" , ground" (at 110.49 113.03 0) (hide yes) (show_name no) (do_not_autoplace no) (effects (font (size 1.27 1.27))))
  (pin "1"))
 (symbol
  (lib_id "FRANK:GND")
  (at 191.77 100.33 90)
  (unit 1)
  (body_style 1)
  (exclude_from_sim no)
  (in_bom yes)
  (on_board yes)
  (in_pos_files yes)
  (dnp no)
  (property "Reference" "#PWR0316" (at 191.77 100.33 0) (hide yes) (show_name no) (do_not_autoplace no) (effects (font (size 1.27 1.27))))
  (property "Value" "GND" (at 195.58 100.33 90) (show_name no) (do_not_autoplace no) (effects (font (size 1.27 1.27)) (justify right)))
  (property "Footprint" "" (at 191.77 100.33 0) (hide yes) (show_name no) (do_not_autoplace no) (effects (font (size 1.27 1.27))))
  (property "Datasheet" "" (at 191.77 100.33 0) (hide yes) (show_name no) (do_not_autoplace no) (effects (font (size 1.27 1.27))))
  (property "Description" "Power symbol creates a global label with name \"GND\" , ground" (at 191.77 100.33 0) (hide yes) (show_name no) (do_not_autoplace no) (effects (font (size 1.27 1.27))))
  (pin "1")))
